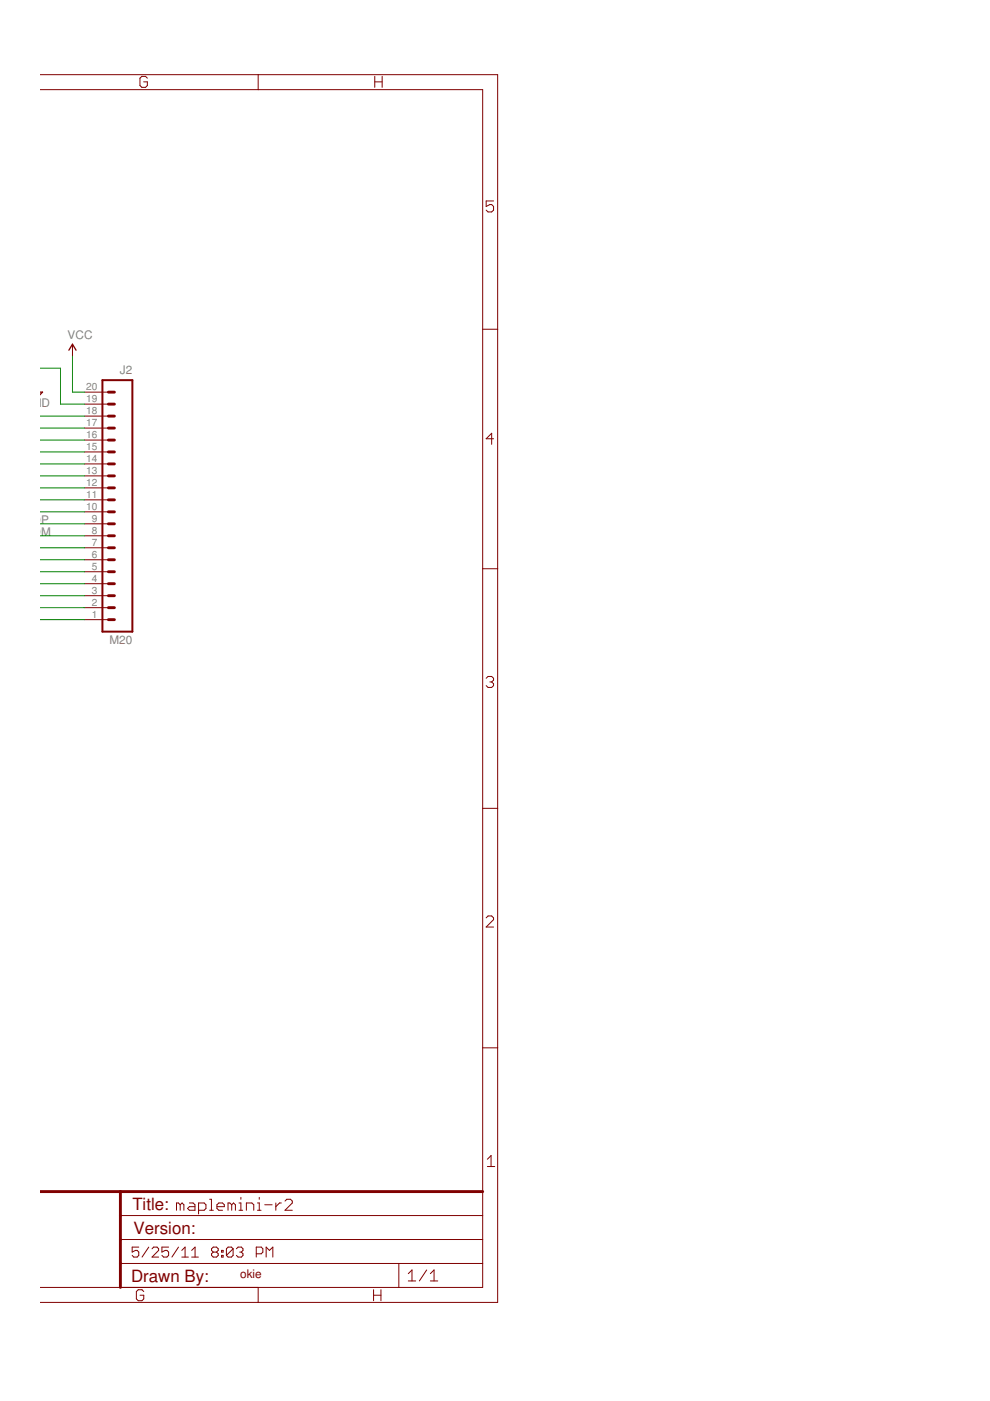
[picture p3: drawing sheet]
<svg xmlns="http://www.w3.org/2000/svg" width="210mm" height="297mm" viewBox="0 0 210 297" stroke-linecap="round" stroke-linejoin="round" font-family="sans-serif">
<g fill="#800000" stroke="#800000" stroke-width=".21">
<path d="M17.9 131.4h5.1z"/>
<path d="M17.9 128.8h5.1z"/>
<path d="M17.9 126.3h5.1z"/>
<path d="M17.9 123.8h5.1z"/>
<path d="M17.9 121.2h5.1z"/>
<path d="M17.9 118.7h5.1z"/>
<path d="M17.9 116.1h5.1z"/>
<path d="M17.9 113.6h5.1z"/>
<path d="M17.9 111.1h5.1z"/>
<path d="M17.9 108.5h5.1z"/>
<path d="M17.9 106h5.1z"/>
<path d="M17.9 103.4h5.1z"/>
<path d="M17.9 100.9h5.1z"/>
<path d="M17.9 98.4h5.1z"/>
<path d="M17.9 95.8h5.1z"/>
<path d="M17.9 93.3h5.1z"/>
<path d="M17.9 90.8h5.1z"/>
<path d="M17.9 88.2h5.1z"/>
<path d="M17.9 85.7h5.1z"/>
<path d="M17.9 83.1h5.1z"/>
<path d="M15.4 73v2.5z"/>
<path d="M8.5 276.1h46.2z"/>
<path d="M54.7 276.1h50.8z"/>
<path d="M105.5 222.2v53.9z"/>
<path d="M105.5 171.4v50.8z"/>
<path d="M105.5 120.6v50.8z"/>
<path d="M105.5 69.8v50.8z"/>
<path d="M105.5 15.8v54z"/>
<path d="M8.5 273h17z"/>
<path d="M25.5 273h29.2z"/>
<path d="M25.5 273h59.1z"/>
<path d="M84.6 273h17.7z"/>
<path d="M102.3 267.9v5.1z"/>
<path d="M102.3 262.8v5.1z"/>
<path d="M102.3 257.7v5.1z"/>
<path d="M102.3 252.6v5.1z"/>
<path d="M102.3 222.2v30.4z"/>
<path d="M102.3 171.4v50.8z"/>
<path d="M102.3 120.6v50.8z"/>
<path d="M102.3 69.8v50.8z"/>
<path d="M102.3 19v50.8z"/>
<path d="M54.7 19h47.6z"/>
<path d="M8.5 19h46.2z"/>
<path d="M54.7 15.8h50.8z"/>
<path d="M8.5 15.8h46.2z"/>
<path d="M102.3 120.6h3.2z"/>
<path d="M102.3 171.4h3.2z"/>
<path d="M102.3 69.8h3.2z"/>
<path d="M102.3 222.2h3.2z"/>
<path d="M54.7 15.8v3.2z"/>
<path d="M54.7 273v3.1z"/>
<path d="M84.6 267.9v5.1z"/>
<path d="M84.6 267.9h17.7z"/>
<path d="M25.5 267.9h59.1z"/>
<path d="M25.5 262.8h76.8z"/>
<path d="M25.5 257.7h76.8z"/>
<path d="M30.1 273.4l.4 .4z"/>
<path d="M29.3 273.4h.8z"/>
<path d="M28.9 273.8l.4-.4z"/>
<path d="M28.9 273.8v1.6z"/>
<path d="M28.9 275.4l.4 .4z"/>
<path d="M29.3 275.8h.8z"/>
<path d="M30.1 275.8l.4-.4z"/>
<path d="M30.5 274.6v.8z"/>
<path d="M29.7 274.6h.8z"/>
<path d="M79.2 273.4v2.4z"/>
<path d="M79.2 274.6h1.6z"/>
<path d="M80.8 273.4v2.4z"/>
<path d="M103.3 245.8l.8-.8z"/>
<path d="M104.1 245v2.3z"/>
<path d="M103.3 247.3h1.6z"/>
<path d="M103.1 196.6h1.5z"/>
<path d="M103.1 196.6l1.5-1.6z"/>
<path d="M104.6 194.6v.4z"/>
<path d="M104.2 194.2l.4 .4z"/>
<path d="M103.5 194.2h.7z"/>
<path d="M103.5 194.2l-.4 .4z"/>
<path d="M103.1 143.8l.4-.4z"/>
<path d="M103.5 143.4h.7z"/>
<path d="M104.2 143.4l.4 .4z"/>
<path d="M104.6 143.8v.4z"/>
<path d="M104.2 144.6l.4-.4z"/>
<path d="M103.9 144.6h.3z"/>
<path d="M104.2 144.6l.4 .4z"/>
<path d="M104.6 145v.4z"/>
<path d="M104.2 145.8l.4-.4z"/>
<path d="M103.5 145.8h.7z"/>
<path d="M103.1 145.4l.4 .4z"/>
<path d="M104.2 91.9v2.3z"/>
<path d="M104.2 91.9l-1.1 1.1z"/>
<path d="M103.1 93h1.5z"/>
<path d="M103.1 42.6h1.5z"/>
<path d="M103.1 42.6v1.2z"/>
<path d="M103.1 43.8l.8-.4z"/>
<path d="M103.9 43.4h.3z"/>
<path d="M104.2 43.4l.4 .4z"/>
<path d="M104.6 43.8v.8z"/>
<path d="M104.2 44.9l.4-.3z"/>
<path d="M103.5 44.9h.7z"/>
<path d="M103.1 44.6l.4 .3z"/>
<path d="M79.5 16.2v2.3z"/>
<path d="M79.5 17.4h1.5z"/>
<path d="M81 16.2v2.3z"/>
<path d="M30.9 16.2l.3 .4z"/>
<path d="M30.1 16.2h.8z"/>
<path d="M29.7 16.6l.4-.4z"/>
<path d="M29.7 16.6v1.5z"/>
<path d="M29.7 18.1l.4 .4z"/>
<path d="M30.1 18.5h.8z"/>
<path d="M30.9 18.5l.3-.4z"/>
<path d="M31.2 17.4v.7z"/>
<path d="M30.5 17.4h.7z"/>
<path d="M37.4 255.1v1.5z"/>
<path d="M37.4 255.1h.4z"/>
<path d="M37.8 255.1l.4 .3z"/>
<path d="M38.2 255.4v1.2z"/>
<path d="M38.2 255.4l.4-.3z"/>
<path d="M38.6 255.1l.4 .3z"/>
<path d="M39 255.4v1.2z"/>
<path d="M40.2 255.1h.7z"/>
<path d="M40.9 255.1l.4 .3z"/>
<path d="M41.3 255.4v1.2z"/>
<path d="M40.2 256.6h1.1z"/>
<path d="M39.8 256.2l.4 .4z"/>
<path d="M39.8 256.2l.4-.4z"/>
<path d="M40.2 255.8h1.1z"/>
<path d="M42.1 255.1v2.3z"/>
<path d="M42.1 255.1h1.2z"/>
<path d="M43.3 255.1l.4 .3z"/>
<path d="M43.7 255.4v.8z"/>
<path d="M43.3 256.6l.4-.4z"/>
<path d="M42.1 256.6h1.2z"/>
<path d="M44.4 254.3h.4z"/>
<path d="M44.8 254.3v2.3z"/>
<path d="M44.4 256.6h.8z"/>
<path d="M46.4 256.6h.8z"/>
<path d="M46 256.2l.4 .4z"/>
<path d="M46 255.4v.8z"/>
<path d="M46 255.4l.4-.3z"/>
<path d="M46.4 255.1h.8z"/>
<path d="M47.2 255.1l.4 .3z"/>
<path d="M47.6 255.4v.4z"/>
<path d="M46 255.8h1.6z"/>
<path d="M48.3 255.1v1.5z"/>
<path d="M48.3 255.1h.4z"/>
<path d="M48.7 255.1l.4 .3z"/>
<path d="M49.1 255.4v1.2z"/>
<path d="M49.1 255.4l.4-.3z"/>
<path d="M49.5 255.1l.4 .3z"/>
<path d="M49.9 255.4v1.2z"/>
<path d="M50.7 255.1h.4z"/>
<path d="M51.1 255.1v1.5z"/>
<path d="M50.7 256.6h.8z"/>
<path d="M51.1 253.9v.4z"/>
<path d="M52.2 255.1v1.5z"/>
<path d="M52.2 255.1h1.2z"/>
<path d="M53.4 255.1l.4 .3z"/>
<path d="M53.8 255.4v1.2z"/>
<path d="M54.6 255.1h.4z"/>
<path d="M55 255.1v1.5z"/>
<path d="M54.6 256.6h.7z"/>
<path d="M55 253.9v.4z"/>
<path d="M56.1 255.4h1.6z"/>
<path d="M58.5 255.1v1.5z"/>
<path d="M58.5 255.8l.8-.7z"/>
<path d="M59.3 255.1h.3z"/>
<path d="M60.4 256.6h1.6z"/>
<path d="M60.4 256.6l1.6-1.5z"/>
<path d="M62 254.7v.4z"/>
<path d="M61.6 254.3l.4 .4z"/>
<path d="M60.8 254.3h.8z"/>
<path d="M60.8 254.3l-.4 .4z"/>
<path d="M28 264.4h1.4z"/>
<path d="M28 264.4v1.1z"/>
<path d="M28 265.5l.7-.4z"/>
<path d="M28.7 265.1h.4z"/>
<path d="M29.1 265.1l.3 .4z"/>
<path d="M29.4 265.5v.7z"/>
<path d="M29.4 266.2l-.3 .3z"/>
<path d="M28.4 266.5h.7z"/>
<path d="M28 266.2l.4 .3z"/>
<path d="M31.5 264.4l-1.4 2.1z"/>
<path d="M32.2 266.5h1.4z"/>
<path d="M33.6 265.1l-1.4 1.4z"/>
<path d="M33.6 264.8v.3z"/>
<path d="M33.3 264.4l.3 .4z"/>
<path d="M32.6 264.4h.7z"/>
<path d="M32.6 264.4l-.4 .4z"/>
<path d="M34.3 264.4h1.4z"/>
<path d="M34.3 264.4v1.1z"/>
<path d="M34.3 265.5l.7-.4z"/>
<path d="M35 265.1h.4z"/>
<path d="M35.4 265.1l.3 .4z"/>
<path d="M35.7 265.5v.7z"/>
<path d="M35.7 266.2l-.3 .3z"/>
<path d="M34.7 266.5h.7z"/>
<path d="M34.3 266.2l.4 .3z"/>
<path d="M37.8 264.4l-1.4 2.1z"/>
<path d="M38.5 265.1l.7-.7z"/>
<path d="M39.2 264.4v2.1z"/>
<path d="M38.5 266.5h1.4z"/>
<path d="M40.6 265.1l.8-.7z"/>
<path d="M41.4 264.4v2.1z"/>
<path d="M40.6 266.5h1.5z"/>
<path d="M44.9 264.8l.3-.4z"/>
<path d="M45.2 264.4h.7z"/>
<path d="M45.9 264.4l.4 .4z"/>
<path d="M46.3 264.8v.3z"/>
<path d="M46.3 265.1l-.4 .4z"/>
<path d="M45.9 265.5l.4 .3z"/>
<path d="M46.3 265.8v.4z"/>
<path d="M46.3 266.2l-.4 .3z"/>
<path d="M45.2 266.5h.7z"/>
<path d="M44.9 266.2l.3 .3z"/>
<path d="M44.9 265.8v.4z"/>
<path d="M44.9 265.8l.3-.3z"/>
<path d="M44.9 265.1l.3 .4z"/>
<path d="M44.9 264.8v.3z"/>
<path d="M45.2 265.5h.7z"/>
<path d="M47 265.1h.3z"/>
<path d="M47.3 265.1v.4z"/>
<path d="M47 265.5h.3z"/>
<path d="M47 265.1v.4z"/>
<path d="M47 266.2h.3z"/>
<path d="M47.3 266.2v.3z"/>
<path d="M47 266.5h.3z"/>
<path d="M47 266.2v.3z"/>
<path d="M48 264.8v1.4z"/>
<path d="M48 264.8l.4-.4z"/>
<path d="M48.4 264.4h.7z"/>
<path d="M49.1 264.4l.3 .4z"/>
<path d="M49.4 264.8v1.4z"/>
<path d="M49.4 266.2l-.3 .3z"/>
<path d="M48.4 266.5h.7z"/>
<path d="M48 266.2l.4 .3z"/>
<path d="M48 266.2l1.4-1.4z"/>
<path d="M50.1 264.8l.4-.4z"/>
<path d="M50.5 264.4h.7z"/>
<path d="M51.2 264.4l.3 .4z"/>
<path d="M51.5 264.8v.3z"/>
<path d="M51.5 265.1l-.3 .4z"/>
<path d="M50.8 265.5h.4z"/>
<path d="M51.2 265.5l.3 .3z"/>
<path d="M51.5 265.8v.4z"/>
<path d="M51.5 266.2l-.3 .3z"/>
<path d="M50.5 266.5h.7z"/>
<path d="M50.1 266.2l.4 .3z"/>
<path d="M54.3 264.4v2.1z"/>
<path d="M54.3 264.4h1.1z"/>
<path d="M55.4 264.4l.3 .4z"/>
<path d="M55.7 264.8v.7z"/>
<path d="M55.7 265.5l-.3 .3z"/>
<path d="M54.3 265.8h1.1z"/>
<path d="M56.4 264.4v2.1z"/>
<path d="M56.4 264.4l.7 .7z"/>
<path d="M57.1 265.1l.7-.7z"/>
<path d="M57.8 264.4v2.1z"/>
<path d="M86.6 270l.8-.7z"/>
<path d="M87.4 269.3v2.3z"/>
<path d="M86.6 271.6h1.5z"/>
<path d="M90.5 269.3l-1.6 2.3z"/>
<path d="M91.2 270l.8-.7z"/>
<path d="M92 269.3v2.3z"/>
<path d="M91.2 271.6h1.6z"/>
</g>
<g fill="#800000" stroke="#800000" stroke-width=".42">
<path d="M21.7 133.9h6.4z"/>
<path d="M28.1 80.6v53.3z"/>
<path d="M21.7 80.6v53.3z"/>
<path d="M21.7 80.6h6.4z"/>
</g>
<g fill="#800000" stroke="#800000" stroke-width=".61">
<path d="M23 126.3h1.3z"/>
<path d="M23 128.8h1.3z"/>
<path d="M23 131.4h1.3z"/>
<path d="M23 121.2h1.3z"/>
<path d="M23 123.8h1.3z"/>
<path d="M23 118.7h1.3z"/>
<path d="M23 116.1h1.3z"/>
<path d="M23 113.6h1.3z"/>
<path d="M23 111.1h1.3z"/>
<path d="M23 108.5h1.3z"/>
<path d="M23 100.9h1.3z"/>
<path d="M23 103.4h1.3z"/>
<path d="M23 106h1.3z"/>
<path d="M23 95.8h1.3z"/>
<path d="M23 98.4h1.3z"/>
<path d="M23 93.3h1.3z"/>
<path d="M23 90.8h1.3z"/>
<path d="M23 88.2h1.3z"/>
<path d="M23 85.7h1.3z"/>
<path d="M23 83.1h1.3z"/>
<path d="M8.5 252.6h17z"/>
<path d="M25.5 252.6h76.8z"/>
<path d="M25.5 267.9v5.1z"/>
<path d="M25.5 262.8v5.1z"/>
<path d="M25.5 257.7v5.1z"/>
<path d="M25.5 252.6v5.1z"/>
</g>
<g fill="#800000" stroke="#800000" stroke-width=".28">
<path d="M15.4 73l.7 1.3z"/>
<path d="M15.4 73l-.8 1.3z"/>
<path d="M8.5 83.1h.5z"/>
<path d="M9 83.1l-.5 1.3z"/>
</g>
<g fill="#008000" stroke="#008000" stroke-width=".21">
<path d="M15.4 83.1h2.5z"/>
<path d="M15.4 75.5v7.6z"/>
<path d="M12.8 85.7h5.1z"/>
<path d="M12.8 78.1v7.6z"/>
<path d="M8.5 78.1h4.3z"/>
<path d="M8.5 111.1h9.4z"/>
<path d="M8.5 90.8h9.4z"/>
<path d="M8.5 93.3h9.4z"/>
<path d="M8.5 95.8h9.4z"/>
<path d="M8.5 98.4h9.4z"/>
<path d="M8.5 100.9h9.4z"/>
<path d="M8.5 103.4h9.4z"/>
<path d="M8.5 106h9.4z"/>
<path d="M8.5 108.5h9.4z"/>
<path d="M8.5 113.6h9.4z"/>
<path d="M8.5 116.1h9.4z"/>
<path d="M8.5 118.7h9.4z"/>
<path d="M8.5 121.2h9.4z"/>
<path d="M8.5 123.8h9.4z"/>
<path d="M8.5 126.3h9.4z"/>
<path d="M8.5 128.8h9.4z"/>
<path d="M8.5 131.4h9.4z"/>
<path d="M8.5 88.2h9.4z"/>
</g>
<g font-size="3.6" fill="#800000">
<text x="28.1" y="256.6">Title:</text>
<text x="28.3" y="261.7">Version:</text>
<text x="27.8" y="271.8">Drawn By:</text>
</g>
<g font-size="2.5" fill="#808080">
<text x="14.3" y="72">VCC</text>
<text x="25.4" y="79.3">J2</text>
<text x="5.1" y="86.3">GND</text>
<text x=".4" y="111.1">_USBDP</text>
<text x=".4" y="113.6">_USBDM</text>
<text x="23.2" y="136.5">M20</text>
</g>
<text font-size="2.5" fill="#800000" x="50.9" y="271.1">okie</text>
<g font-size="2.1" fill="#808080">
<text x="18.3" y="82.8">20</text>
<text x="18.3" y="87.9">18</text>
<text x="18.3" y="85.3">19</text>
<text x="18.3" y="95.5">15</text>
<text x="18.3" y="92.9">16</text>
<text x="18.3" y="90.4">17</text>
<text x="18.3" y="100.6">13</text>
<text x="18.3" y="98">14</text>
<text x="18.3" y="105.6">11</text>
<text x="18.3" y="103.1">12</text>
<text x="18.3" y="108.2">10</text>
<text x="19.5" y="113.3">8</text>
<text x="19.5" y="110.7">9</text>
<text x="19.5" y="118.3">6</text>
<text x="19.5" y="115.8">7</text>
<text x="19.5" y="125.9">3</text>
<text x="19.5" y="123.4">4</text>
<text x="19.5" y="120.9">5</text>
<text x="19.5" y="131">1</text>
<text x="19.5" y="128.5">2</text>
</g>
</svg>
